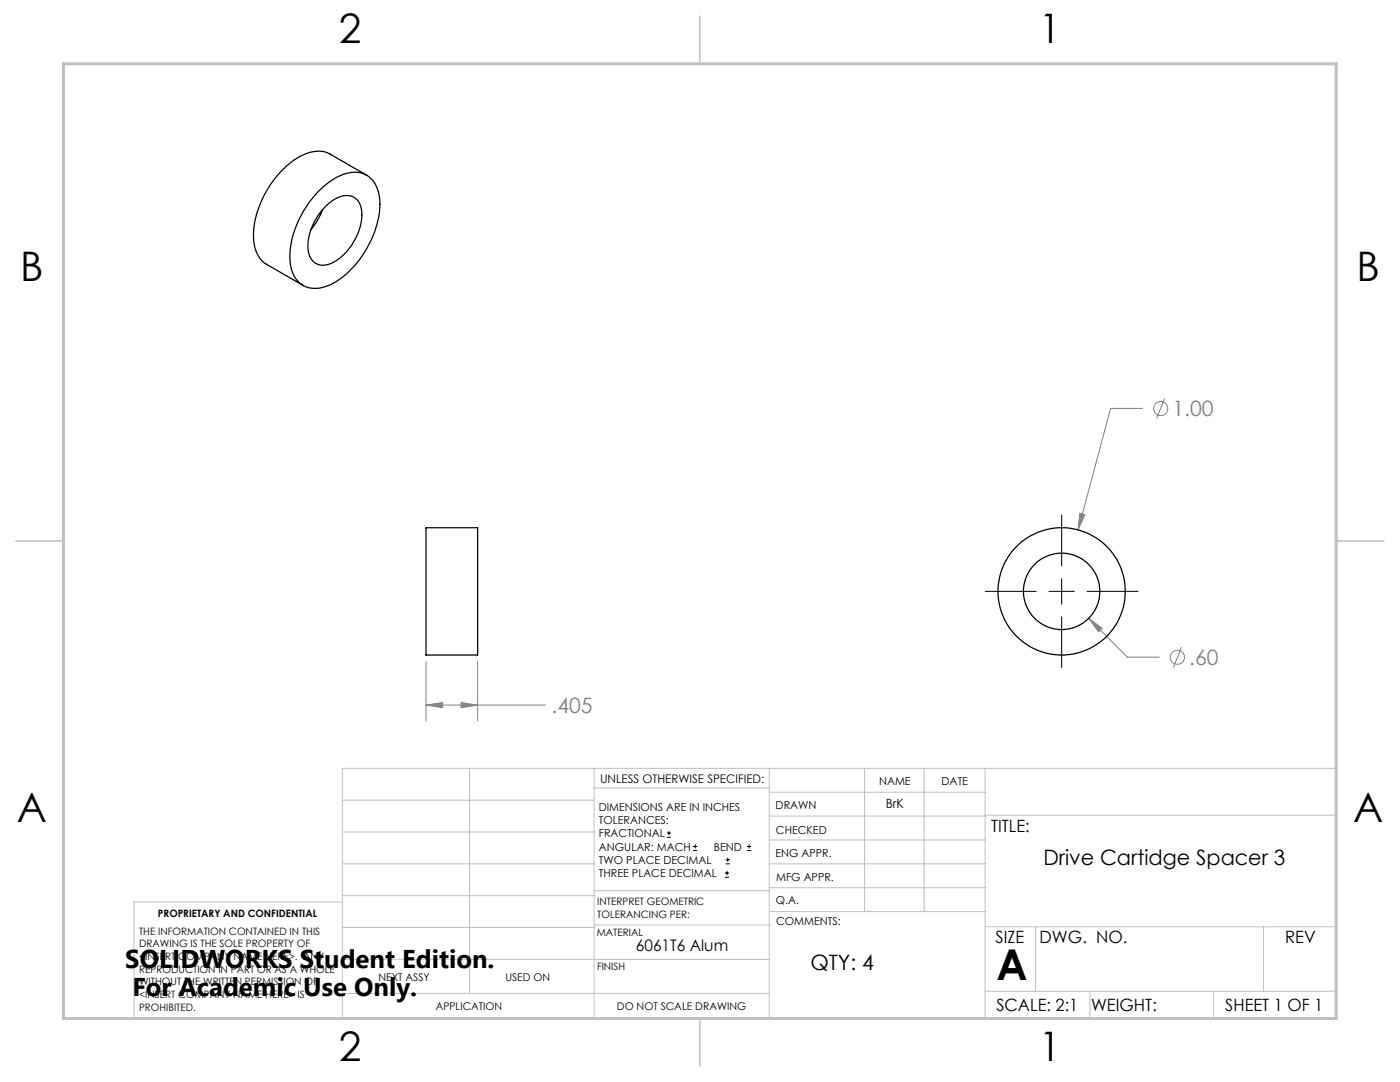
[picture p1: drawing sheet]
<svg xmlns="http://www.w3.org/2000/svg" width="279mm" height="216mm" viewBox="0 0 279 216" stroke-linecap="round" stroke-linejoin="round" font-family="sans-serif">
<g fill="none" stroke="#808080" stroke-width=".2">
<path d="M232.4 79.5l-1.6 4M228 81.5h-6.3l-6.5 24.2M215.5 102.4l1 .3-1.3 3zM85 132v11.9M95.3 132v11.9M217.3 123.4l2.7 2-.7 .7zM217.3 123.4l7.7 7.7h6.4M235.8 129.1l-1.6 4.1M85 140.7l3.3-.5v1zM85 140.7h23.9M92 140.2l3.3 .5-3.3 .5z"/>
<circle cx="231.6" cy="81.5" r="1.42"/>
<circle cx="235" cy="131.1" r="1.41"/>
</g>
<g fill="none" stroke="#000" stroke-width=".2">
<path d="M196.6 118h10.2M209.3 118h5.1M211.9 102.8v10.1M211.9 115.5v5M217 118h10.1M211.9 123.1v10.1M133.1 167.1h.8M133.1 166.2h.8M133.5 165.8v.9M138.3 169.7h.8M138.3 168.9h.8M138.7 168.5v.8"/>
<path d="M144.7 175h.8M144.7 174.2h.8M144.8 172.4h.9M144.8 171.6h.9M145.1 173.8v.8M145.2 171.1v.9M149.1 169.7h.8M149.1 168.9h.8M149.5 168.5v.8"/>
</g>
<g fill="none" stroke="#c0c0c0" stroke-width=".2">
<path d="M68.3 159.7h50.3M93.7 153.3v44.9M118.6 153.3v49.9M118.6 157.2h34.9M153.5 153.3v49.9M153.5 158.1h43.1M172.5 153.3v28.6M184.4 153.3v28.6M196.6 153.3v49.9M68.3 180h-41.6v23.2h240v-49.9h-198.4v49.9M68.3 178.7h50.3M68.3 172.4h50.3"/>
<path d="M68.3 166h50.3M118.6 177.7h35M153.5 167.6h43.1M153.5 162.8h43.1M153.5 172.4h43.1M153.5 177.1h43.1M196.6 162.7h70.1M68.3 198.2h85.2M68.3 191.4l85.2 .1M68.3 185.1h50.3M118.6 184.6h35M153.6 181.9h43"/>
<path d="M196.6 197.8h70.1M196.6 184.9h70.1M206.7 184.9v12.9M217.5 197.8v5.4M242.2 197.8v5.4M252.2 184.9v12.9"/>
</g>
<path d="M139.7 3.2v9.5M3.1 107.9h9.6M266.7 107.9h9.5M139.7 203.2v9.6" fill="none" stroke="#c0c0c0" stroke-width=".3"/>
<path d="M12.7 12.7h254v190.5h-254z" fill="none" stroke="#c0c0c0" stroke-width=".6"/>
<path d="M215.5 102.4l-.3 3.3 1.3-3zM217.3 123.4l2 2.7 .7-.7zM85 140.7l3.3-.5v1zM92 140.2l3.3 .5-3.3 .5z" fill="#808080"/>
<g fill="none" stroke="#000" stroke-width=".25">
<path d="M63.3 38.5a11.6 11.6 0 0 1 7.4-4.1 4.9 4.9 0 0 1 5 4.6 17.6 17.6 0 0 1-3.6 12.3 14 14 0 0 1-8.4 6.2 4.9 4.9 0 0 1-5.7-4.6 17.9 17.9 0 0 1 4.2-13.2zM73.2 35l-7.3-4.2a6.5 6.5 0 0 0-6.7 .8 19.4 19.4 0 0 0-8.6 16.2 5.8 5.8 0 0 0 2.6 4.9l7.3 4.2M64.3 41.9l-.8 1.9-1.4 2M65 41.2a5.6 5.6 0 0 1 5.1-2.1 3.5 3.5 0 0 1 2.1 3.8 11.5 11.5 0 0 1-6.3 9.7 3 3 0 0 1-4.4-2.8 11.5 11.5 0 0 1 3.5-8.6zM85 105.3h10.3v25.4h-10.3z"/>
<circle cx="211.9" cy="118" r="12.7"/>
<circle cx="211.9" cy="118" r="7.6"/>
</g>
<text font-size="8.5" x="198.9" y="195.5">A</text>
<g font-size="8.1">
<text x="67.6" y="8.5">2</text>
<text x="207.3" y="8.5">1</text>
<text x="4" y="56.2">B</text>
<text x="270.7" y="56.2">B</text>
<text x="3.3" y="164.1">A</text>
<text x="270" y="164.1">A</text>
<text x="67.6" y="211.7">2</text>
<text x="207.3" y="211.7">1</text>
</g>
<g font-size="5.1">
<text x="25" y="193.2">SOLIDWORKS Student Edition.</text>
<text x="26.4" y="198.8">For Academic Use Only.</text>
</g>
<g font-size="4.2" fill="#808080">
<text x="234" y="83.1">1.00</text>
<text x="237.3" y="132.7">.60</text>
<text x="110.1" y="142.3">.405</text>
</g>
<g font-size="4.2">
<text x="208.2" y="172.5">Drive Cartidge Spacer 3</text>
<text x="161.7" y="193.5">QTY: 4</text>
</g>
<g font-size="3.4">
<text x="197.8" y="166">TITLE:</text>
<text x="198.7" y="188.1">SIZE</text>
<text x="207.5" y="188.1">DWG. NO.</text>
<text x="256.5" y="188.2">REV</text>
<text x="198.8" y="201.7">SCALE: 2:1</text>
<text x="217.7" y="201.8">WEIGHT:</text>
<text x="244.5" y="201.7">SHEET 1 OF 1</text>
</g>
<text font-size="3.2" x="126.9" y="189.8">6061T6 Alum</text>
<text font-size="2.5" x="176.8" y="161.3">BrK</text>
<text font-size="2.4" x="119.8" y="156.2">UNLESS OTHERWISE SPECIFIED:</text>
<g font-size="2.2">
<text x="119.5" y="161.8">DIMENSIONS ARE IN INCHES</text>
<text x="154.8" y="161.4">DRAWN</text>
<text x="175.4" y="156.6">NAME</text>
<text x="187.9" y="156.7">DATE</text>
<text x="119.5" y="164.4">TOLERANCES:</text>
<text x="119.5" y="167.1">FRACTIONAL</text>
<text x="154.9" y="166.3">CHECKED</text>
<text x="119.5" y="169.7">ANGULAR: MACH</text>
<text x="119.5" y="172.4">TWO PLACE DECIMAL</text>
<text x="142.5" y="169.7">BEND</text>
<text x="154.8" y="171">ENG APPR.</text>
<text x="119.5" y="175">THREE PLACE DECIMAL</text>
<text x="154.9" y="175.7">MFG APPR.</text>
<text x="154.9" y="180.4">Q.A.</text>
<text x="154.9" y="184.6">COMMENTS:</text>
</g>
<g font-size="2.1">
<text x="75.5" y="195.7">NEXT ASSY</text>
<text x="100.9" y="195.7">USED ON</text>
<text x="86.9" y="201.5">APPLICATION</text>
<text x="123.1" y="201.6">DO NOT SCALE DRAWING</text>
</g>
<g font-size="2">
<text x="31.5" y="182.9">PROPRIETARY AND CONFIDENTIAL</text>
<text x="119.2" y="180.6">INTERPRET GEOMETRIC</text>
<text x="119.2" y="183.1">TOLERANCING PER:</text>
<text x="27.8" y="186.5">THE INFORMATION CONTAINED IN THIS</text>
<text x="27.8" y="189">DRAWING IS THE SOLE PROPERTY OF</text>
<text x="27.8" y="191.6">&lt;INSERT COMPANY NAME HERE&gt;. ANY</text>
<text x="119.1" y="186.7">MATERIAL</text>
<text x="27.8" y="194.1">REPRODUCTION IN PART OR AS A WHOLE</text>
<text x="27.8" y="196.6">WITHOUT THE WRITTEN PERMISSION OF</text>
<text x="119.1" y="193.5">FINISH</text>
<text x="27.8" y="199.1">&lt;INSERT COMPANY NAME HERE&gt; IS</text>
<text x="27.8" y="201.7">PROHIBITED.</text>
</g>
</svg>
